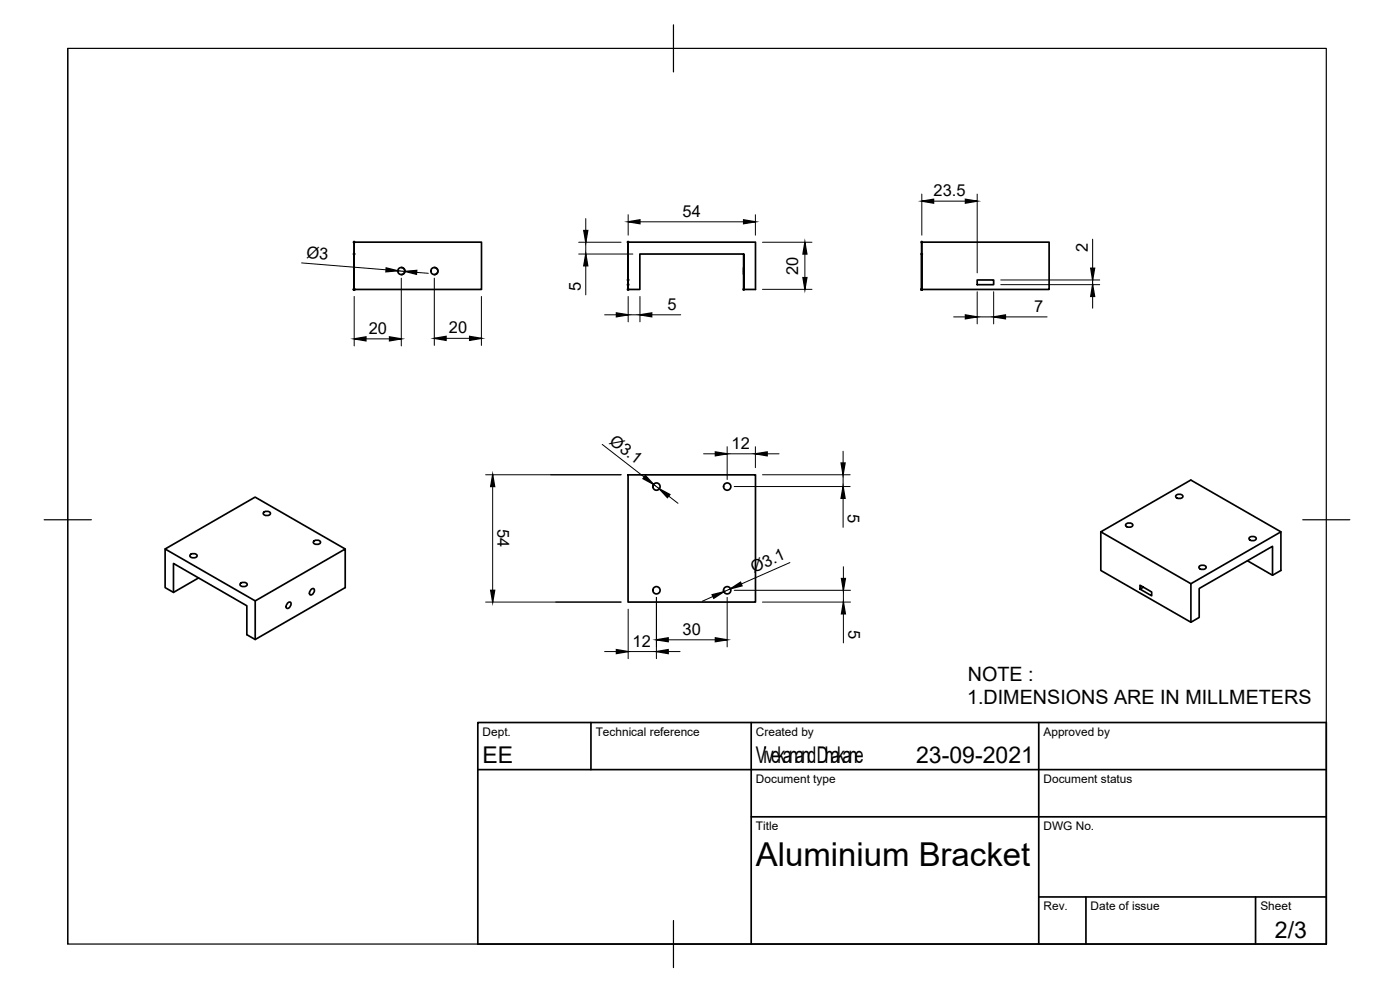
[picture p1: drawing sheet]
<svg xmlns="http://www.w3.org/2000/svg" width="297mm" height="210mm" viewBox="0 0 297 210" stroke-linecap="round" stroke-linejoin="round" font-family="sans-serif">
<g fill="none" stroke="#000" stroke-width=".36">
<path d="M75.1 51.4h27v10h-27zM75.1 51.4v10M85.1 56.7a.75 .75 0 0 1 .8 .8 .75 .75 0 0 1-.8 .7M92.1 56.7a.75 .75 0 0 1 .8 .8 .75 .75 0 0 1-.8 .7M133.2 51.4h27.1v10h-2.5M133.2 51.4v10v-10M133.2 59.4v1M157.8 53.9v7.5v-7.5h-22.1v7.5h-2.5M157.8 56.7v1.5zM195.5 51.4h27.1v10h-27.1zM195.5 51.4v10M207.3 59.4h3.5v1h-3.5z"/>
<path d="M35 116.5l19.1 11 19.1-11v8.1l-19.1 11.1-1.7-1.1v-6.1l-15.6-9v6.2M40.5 117.6l.3-.1a.77 .77 0 0 1 1 .5 .86 .86 0 0 1-1.5-.2zM56.1 108.6l.2-.1a.77 .77 0 0 1 1.1 .5 .86 .86 0 0 1-1.5-.2zM66.7 114.7l.2-.1a.77 .77 0 0 1 1.1 .5 .86 .86 0 0 1-1.5-.2zM73.2 116.5l-19.1-11.1-19.1 11.1v8.1l1.8 1.1 5.3-3.1M133.2 100.7h27.1v27h-27.1zM233.5 112.8v8.2l19.1 11 1.8-1v-6.2l15.6-8.9v6.1M239 111.1l.3-.1a.77 .77 0 0 1 1 .5 .86 .86 0 0 1-1.5-.2zM249.6 105l.3-.1a.77 .77 0 0 1 1 .5 .86 .86 0 0 1-1.5-.2zM264.6 119l5.4 3 1.7-1v-8.2l-19.1-11-19.1 11 19.1 11v8.2M265.2 113.9l.2-.1a.77 .77 0 0 1 1.1 .6 .86 .86 0 0 1-1.5-.3zM271.7 112.8l-19.1 11"/>
<path d="M51.1 123.7l.3-.1a.77 .77 0 0 1 1 .5 .86 .86 0 0 1-1.5-.2zM54.1 127.5v8.2M61 127.9l.5-.2a.76 .76 0 0 1 .1 .9 .76 .76 0 0 1-.8 .4l-.1-.6zM66 125.1l.4-.3a.76 .76 0 0 1 .2 .9 .76 .76 0 0 1-.9 .4v-.5zM242.5 124.6l-.7 .4v-.9l2.5 1.5v.8l-2.5-1.4M254.6 120l.2-.1a.77 .77 0 0 1 1.1 .6 .86 .86 0 0 1-1.5-.3zM101.4 153.3h180v47h-180zM125.4 153.3v10M159.4 153.3v47M220.4 153.3v47M101.4 163.3h180M159.4 173.3h122"/>
<path d="M220.4 190.3h61M230.4 190.3v10M266.4 190.3v10"/>
<circle cx="85.1" cy="57.5" r=".75"/>
<circle cx="92.1" cy="57.5" r=".75"/>
<circle cx="139.3" cy="103.2" r=".77"/>
<circle cx="154.3" cy="103.2" r=".77"/>
<circle cx="139.3" cy="125.2" r=".77"/>
<circle cx="154.3" cy="125.2" r=".77"/>
</g>
<g fill="#000" stroke="#000" stroke-width=".28">
<path d="M81.9 56.8l2.5 .6-2.5 .3zM85.9 57.6l2.5-.2-.1 .8zM123.8 48.9h.9l-.4 2.5zM124.3 53.9l.4 2.5h-.9zM133.3 47l2.5-.4v.9zM157.8 46.6l2.4 .4-2.4 .5zM170.7 51.4l.5 2.5h-.9zM170.3 58.9h.9l-.5 2.5zM195.6 42.7l2.5-.4v.8zM204.8 42.3l2.5 .4-2.5 .4zM231.4 56.9h.8l-.4 2.5zM75.1 71.9l2.5-.4v.8z"/>
<path d="M82.6 71.5l2.5 .4-2.5 .4zM92.1 71.8l2.5-.5v.9zM99.6 71.3l2.5 .5-2.5 .4zM130.8 66.4l2.5 .4-2.5 .4zM135.8 66.8l2.5-.4v.8zM204.8 66.8l2.5 .4-2.5 .4zM210.8 67.2l2.5-.4v.8zM231.8 60.4l.4 2.5h-.8zM151.8 95.9l2.5 .4-2.5 .4zM160.2 96.3l2.5-.4v.8zM178.4 98.2h.9l-.4 2.5zM104.5 100.7l.4 2.5h-.8z"/>
<path d="M136.9 100.9l1.7 1.8-2.2-1.2zM139.9 103.7l2.2 1.2-.5 .7zM178.9 103.2l.4 2.5h-.9zM104.1 125.2h.8l-.4 2.5zM130.8 137.8l2.5 .4-2.5 .4zM139.3 135.7l2.5-.4v.8zM139.3 138.2l2.5-.4v.8zM151.1 126.1l2.4-.6-2.1 1.4zM151.8 135.3l2.5 .4-2.5 .4zM155 124.9l2.1-1.4 .3 .8zM178.5 122.7h.8l-.4 2.5zM178.9 127.7l.4 2.5h-.8z"/>
<circle cx="75.1" cy="53.9" r=".17"/>
<circle cx="75.1" cy="51.4" r=".17"/>
<circle cx="133.2" cy="59.4" r=".17"/>
<circle cx="133.2" cy="51.4" r=".17"/>
<circle cx="195.5" cy="53.9" r=".17"/>
<circle cx="195.5" cy="51.4" r=".17"/>
<circle cx="75.1" cy="61.4" r=".17"/>
<circle cx="133.2" cy="61.4" r=".17"/>
<circle cx="133.2" cy="60.4" r=".17"/>
<circle cx="157.8" cy="61.4" r=".17"/>
<circle cx="195.5" cy="61.4" r=".17"/>
</g>
<path d="M14.4 10.3h267v190h-267zM14.4 10.3v190M142.9 5.3v10M9.4 110.3h10M276.4 110.3h10M142.9 195.3v9.9" fill="none" stroke="#000" stroke-width=".25"/>
<g fill="none" stroke="#000" stroke-width=".21">
<path d="M64 55.8l17.9 1.4M84.4 57.4l1.5 .2M85.1 59v14.4M88.4 57.8l2.5 .2M92.1 59v14.3M122.8 51.4h9M122.8 53.9h11.5M124.3 46.4v2.5M124.3 51.4v2.5M124.3 56.4v6.1M133.3 45.5v4.4M135.8 47h22"/>
<path d="M160.2 45.5v4.4M161.8 51.4h10.5M170.7 53.9v5M195.6 41.2v8.7M198.1 42.7h6.7M207.3 41.2v16.7M212.3 59.4h21M231.8 50.7v6.2M231.8 59.4v1M75.1 62.9v10.5M77.6 71.9h5M94.6 71.8h5"/>
<path d="M102.1 62.9v10.4M128.3 66.8h2.5M133.3 62.9v5.4M133.3 66.8h2.5M135.8 62.9v5.4M138.3 66.8h6.1M161.8 61.4h10.5M202.3 67.2h2.5M207.3 61.9v6.8M207.3 67.2h3.5M210.8 61.9v6.8M212.3 60.4h21"/>
<path d="M213.3 67.2h8.8M231.8 62.9v2.5M127.8 94.3l8.9 6.9M149.3 96.3h2.5M154.3 94.8v6.9M154.3 96.3h5.9M160.2 94.8v4.4M162.7 96.3h2.6M178.9 95.7v2.5M103 100.7h28.8M104.5 103.2v22M138.6 102.7l1.3 1"/>
<path d="M141.8 105.2l2 1.6M155.8 103.2h24.6M161.8 100.7h18.6M167.6 119.3l-10.4 4.6M178.9 100.7v2.5M178.9 105.7v6.2M103 127.7h28.8M128.3 138.2h2.5M133.3 129.2v10.5M133.3 138.2h6M139.3 126.7v13M141.8 135.7h10"/>
<path d="M141.8 138.2h2.5M151.3 126.5l-2.3 1M154.3 126.7v10.5M155 124.9l-1.5 .6M155.8 125.2h24.6M161.8 127.7h18.6M178.9 120.2v2.5M178.9 125.2v2.5M178.9 130.2v6.2"/>
</g>
<text font-size="7" x="160.4" y="183.8">Aluminium Bracket</text>
<g font-size="4.9">
<text x="102.4" y="161.8">EE</text>
<text x="160.4" y="161.8">VivekanandDhakane</text>
<text x="194.3" y="161.8">23OM9O2M2L</text>
<text x="270.5" y="198.9">2I3</text>
</g>
<g font-size="4.2">
<text x="205.2" y="149.4">L:DIMENSIONS ARE IN MILLMETERS</text>
<text x="205.3" y="144.4">NOTE :</text>
</g>
<g font-size="3.5">
<text x="198.1" y="41.6">23:5</text>
<text x="144.8" y="46">54</text>
<text x="230.8" y="53.5" transform="rotate(-90 230.8 53.5)">2</text>
<text x="64.9" y="54.7" transform="rotate(5 64.9 54.7)">Ø3</text>
<text x="169.3" y="58.3" transform="rotate(-90 169.3 58.3)">2M</text>
<text x="123.2" y="61.7" transform="rotate(-90 123.2 61.7)">5</text>
<text x="141.6" y="65.7">5</text>
<text x="78.2" y="70.8">2M</text>
<text x="95.2" y="70.7">2M</text>
<text x="219.4" y="66.2">7</text>
<text x="129.1" y="93.9" transform="rotate(38 129.1 93.9)">Ø3:L</text>
<text x="155.2" y="95.3">L2</text>
<text x="105.6" y="112.3" transform="rotate(90 105.6 112.3)">54</text>
<text x="179.9" y="109.1" transform="rotate(90 179.9 109.1)">5</text>
<text x="159.9" y="121.5" transform="rotate(-24 159.9 121.5)">Ø3:L</text>
<text x="134.2" y="137.2">L2</text>
<text x="144.8" y="134.7">3M</text>
<text x="180" y="133.6" transform="rotate(90 180 133.6)">5</text>
</g>
<g font-size="2.5">
<text x="102.4" y="156.1">Dept:</text>
<text x="126.4" y="156.1">Technical reference</text>
<text x="160.4" y="156.1">Created by</text>
<text x="221.4" y="156.1">Approved by</text>
<text x="160.4" y="166">Document type</text>
<text x="221.4" y="166">Document status</text>
<text x="160.4" y="176.1">Title</text>
<text x="221.4" y="176.1">DWG No:</text>
<text x="221.4" y="193.1">Rev:</text>
<text x="231.4" y="193.1">Date of issue</text>
<text x="267.4" y="193.1">Sheet</text>
</g>
</svg>
